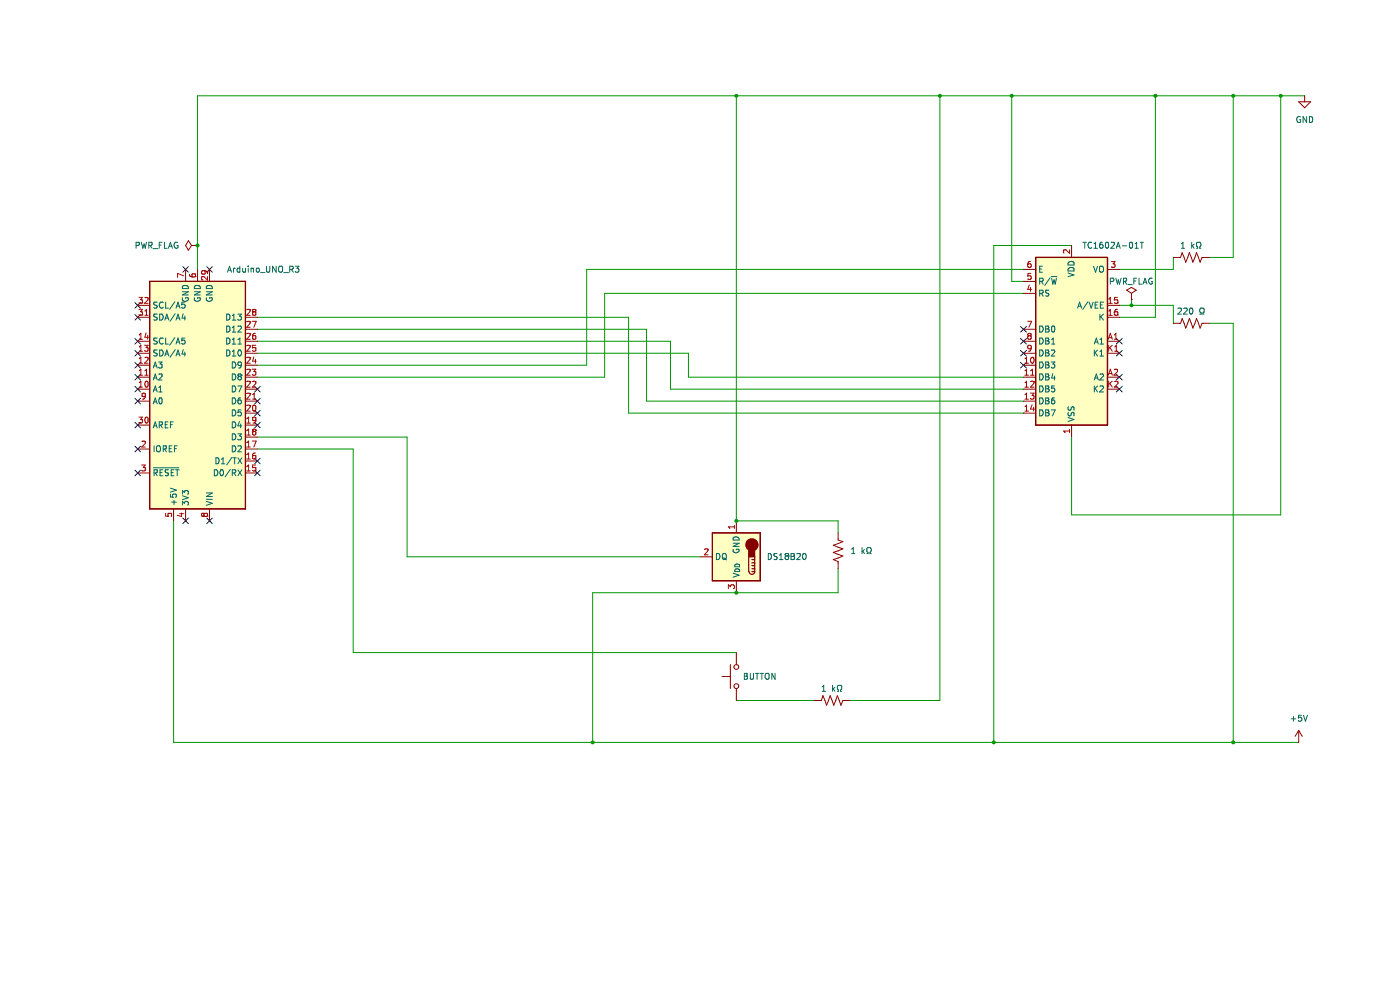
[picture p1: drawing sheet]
(kicad_sch (version 20230121) (generator eeschema)

 (paper "A4")

 (title_block
  (title "Temperature-LCD")
  (date "2026-02-24")
  (rev "1"))

 (lib_symbols
  (symbol "Device:R_US" (pin_numbers hide) (pin_names (offset 0)) (in_bom yes) (on_board yes)
   (property "Reference" "R" (at 2.54 0 90) (effects (font (size 1.27 1.27))))
   (property "Value" "R_US" (at -2.54 0 90) (effects (font (size 1.27 1.27))))
   (property "Footprint" "" (at 1.016 -0.254 90) (effects (font (size 1.27 1.27)) hide))
   (property "Datasheet" "~" (at 0 0 0) (effects (font (size 1.27 1.27)) hide))
   (symbol "R_US_0_1"
    (polyline (pts (xy 0 -2.286) (xy 0 -2.54)) (stroke (width 0) (type default)) (fill (type none)))
    (polyline (pts (xy 0 2.286) (xy 0 2.54)) (stroke (width 0) (type default)) (fill (type none)))
    (polyline (pts (xy 0 -0.762) (xy 1.016 -1.143) (xy 0 -1.524) (xy -1.016 -1.905) (xy 0 -2.286)) (stroke (width 0) (type default)) (fill (type none)))
    (polyline (pts (xy 0 0.762) (xy 1.016 0.381) (xy 0 0) (xy -1.016 -0.381) (xy 0 -0.762)) (stroke (width 0) (type default)) (fill (type none)))
    (polyline (pts (xy 0 2.286) (xy 1.016 1.905) (xy 0 1.524) (xy -1.016 1.143) (xy 0 0.762)) (stroke (width 0) (type default)) (fill (type none))))
   (symbol "R_US_1_1"
    (pin passive line (at 0 3.81 270) (length 1.27) (name "~" (effects (font (size 1.27 1.27)))) (number "1" (effects (font (size 1.27 1.27)))))
    (pin passive line (at 0 -3.81 90) (length 1.27) (name "~" (effects (font (size 1.27 1.27)))) (number "2" (effects (font (size 1.27 1.27)))))))
  (symbol "Display_Character:LCD-016N002L" (in_bom yes) (on_board yes)
   (property "Reference" "U" (at -6.35 18.796 0) (effects (font (size 1.27 1.27))))
   (property "Value" "LCD-016N002L" (at 8.636 18.796 0) (effects (font (size 1.27 1.27))))
   (property "Footprint" "Display:LCD-016N002L" (at 0.508 -23.368 0) (effects (font (size 1.27 1.27)) hide))
   (property "Datasheet" "http://www.vishay.com/docs/37299/37299.pdf" (at 12.7 -7.62 0) (effects (font (size 1.27 1.27)) hide))
   (symbol "LCD-016N002L_1_1"
    (rectangle (start -7.62 17.78) (end 7.62 -17.78) (stroke (width 0.254) (type default)) (fill (type background)))
    (pin power_in line (at 0 -20.32 90) (length 2.54) (name "VSS" (effects (font (size 1.27 1.27)))) (number "1" (effects (font (size 1.27 1.27)))))
    (pin bidirectional line (at -10.16 -5.08 0) (length 2.54) (name "DB3" (effects (font (size 1.27 1.27)))) (number "10" (effects (font (size 1.27 1.27)))))
    (pin bidirectional line (at -10.16 -7.62 0) (length 2.54) (name "DB4" (effects (font (size 1.27 1.27)))) (number "11" (effects (font (size 1.27 1.27)))))
    (pin bidirectional line (at -10.16 -10.16 0) (length 2.54) (name "DB5" (effects (font (size 1.27 1.27)))) (number "12" (effects (font (size 1.27 1.27)))))
    (pin bidirectional line (at -10.16 -12.7 0) (length 2.54) (name "DB6" (effects (font (size 1.27 1.27)))) (number "13" (effects (font (size 1.27 1.27)))))
    (pin bidirectional line (at -10.16 -15.24 0) (length 2.54) (name "DB7" (effects (font (size 1.27 1.27)))) (number "14" (effects (font (size 1.27 1.27)))))
    (pin power_in line (at 10.16 7.62 180) (length 2.54) (name "A/VEE" (effects (font (size 1.27 1.27)))) (number "15" (effects (font (size 1.27 1.27)))))
    (pin power_in line (at 10.16 5.08 180) (length 2.54) (name "K" (effects (font (size 1.27 1.27)))) (number "16" (effects (font (size 1.27 1.27)))))
    (pin power_in line (at 0 20.32 270) (length 2.54) (name "VDD" (effects (font (size 1.27 1.27)))) (number "2" (effects (font (size 1.27 1.27)))))
    (pin input line (at 10.16 15.24 180) (length 2.54) (name "VO" (effects (font (size 1.27 1.27)))) (number "3" (effects (font (size 1.27 1.27)))))
    (pin input line (at -10.16 10.16 0) (length 2.54) (name "RS" (effects (font (size 1.27 1.27)))) (number "4" (effects (font (size 1.27 1.27)))))
    (pin input line (at -10.16 12.7 0) (length 2.54) (name "R/~{W}" (effects (font (size 1.27 1.27)))) (number "5" (effects (font (size 1.27 1.27)))))
    (pin input line (at -10.16 15.24 0) (length 2.54) (name "E" (effects (font (size 1.27 1.27)))) (number "6" (effects (font (size 1.27 1.27)))))
    (pin bidirectional line (at -10.16 2.54 0) (length 2.54) (name "DB0" (effects (font (size 1.27 1.27)))) (number "7" (effects (font (size 1.27 1.27)))))
    (pin bidirectional line (at -10.16 0 0) (length 2.54) (name "DB1" (effects (font (size 1.27 1.27)))) (number "8" (effects (font (size 1.27 1.27)))))
    (pin bidirectional line (at -10.16 -2.54 0) (length 2.54) (name "DB2" (effects (font (size 1.27 1.27)))) (number "9" (effects (font (size 1.27 1.27)))))
    (pin power_in line (at 10.16 0 180) (length 2.54) (name "A1" (effects (font (size 1.27 1.27)))) (number "A1" (effects (font (size 1.27 1.27)))))
    (pin power_in line (at 10.16 -7.62 180) (length 2.54) (name "A2" (effects (font (size 1.27 1.27)))) (number "A2" (effects (font (size 1.27 1.27)))))
    (pin power_in line (at 10.16 -2.54 180) (length 2.54) (name "K1" (effects (font (size 1.27 1.27)))) (number "K1" (effects (font (size 1.27 1.27)))))
    (pin power_in line (at 10.16 -10.16 180) (length 2.54) (name "K2" (effects (font (size 1.27 1.27)))) (number "K2" (effects (font (size 1.27 1.27)))))))
  (symbol "MCU_Module:Arduino_UNO_R3" (in_bom yes) (on_board yes)
   (property "Reference" "A" (at -10.16 23.495 0) (effects (font (size 1.27 1.27)) (justify left bottom)))
   (property "Value" "Arduino_UNO_R3" (at 5.08 -26.67 0) (effects (font (size 1.27 1.27)) (justify left top)))
   (property "Footprint" "Module:Arduino_UNO_R3" (at 0 0 0) (effects (font (size 1.27 1.27) italic) hide))
   (property "Datasheet" "https://www.arduino.cc/en/Main/arduinoBoardUno" (at 0 0 0) (effects (font (size 1.27 1.27)) hide))
   (symbol "Arduino_UNO_R3_0_1"
    (rectangle (start -10.16 22.86) (end 10.16 -25.4) (stroke (width 0.254) (type default)) (fill (type background))))
   (symbol "Arduino_UNO_R3_1_1"
    (pin no_connect line (at -10.16 -20.32 0) (length 2.54) hide (name "NC" (effects (font (size 1.27 1.27)))) (number "1" (effects (font (size 1.27 1.27)))))
    (pin bidirectional line (at 12.7 -2.54 180) (length 2.54) (name "A1" (effects (font (size 1.27 1.27)))) (number "10" (effects (font (size 1.27 1.27)))))
    (pin bidirectional line (at 12.7 -5.08 180) (length 2.54) (name "A2" (effects (font (size 1.27 1.27)))) (number "11" (effects (font (size 1.27 1.27)))))
    (pin bidirectional line (at 12.7 -7.62 180) (length 2.54) (name "A3" (effects (font (size 1.27 1.27)))) (number "12" (effects (font (size 1.27 1.27)))))
    (pin bidirectional line (at 12.7 -10.16 180) (length 2.54) (name "SDA/A4" (effects (font (size 1.27 1.27)))) (number "13" (effects (font (size 1.27 1.27)))))
    (pin bidirectional line (at 12.7 -12.7 180) (length 2.54) (name "SCL/A5" (effects (font (size 1.27 1.27)))) (number "14" (effects (font (size 1.27 1.27)))))
    (pin bidirectional line (at -12.7 15.24 0) (length 2.54) (name "D0/RX" (effects (font (size 1.27 1.27)))) (number "15" (effects (font (size 1.27 1.27)))))
    (pin bidirectional line (at -12.7 12.7 0) (length 2.54) (name "D1/TX" (effects (font (size 1.27 1.27)))) (number "16" (effects (font (size 1.27 1.27)))))
    (pin bidirectional line (at -12.7 10.16 0) (length 2.54) (name "D2" (effects (font (size 1.27 1.27)))) (number "17" (effects (font (size 1.27 1.27)))))
    (pin bidirectional line (at -12.7 7.62 0) (length 2.54) (name "D3" (effects (font (size 1.27 1.27)))) (number "18" (effects (font (size 1.27 1.27)))))
    (pin bidirectional line (at -12.7 5.08 0) (length 2.54) (name "D4" (effects (font (size 1.27 1.27)))) (number "19" (effects (font (size 1.27 1.27)))))
    (pin output line (at 12.7 10.16 180) (length 2.54) (name "IOREF" (effects (font (size 1.27 1.27)))) (number "2" (effects (font (size 1.27 1.27)))))
    (pin bidirectional line (at -12.7 2.54 0) (length 2.54) (name "D5" (effects (font (size 1.27 1.27)))) (number "20" (effects (font (size 1.27 1.27)))))
    (pin bidirectional line (at -12.7 0 0) (length 2.54) (name "D6" (effects (font (size 1.27 1.27)))) (number "21" (effects (font (size 1.27 1.27)))))
    (pin bidirectional line (at -12.7 -2.54 0) (length 2.54) (name "D7" (effects (font (size 1.27 1.27)))) (number "22" (effects (font (size 1.27 1.27)))))
    (pin bidirectional line (at -12.7 -5.08 0) (length 2.54) (name "D8" (effects (font (size 1.27 1.27)))) (number "23" (effects (font (size 1.27 1.27)))))
    (pin bidirectional line (at -12.7 -7.62 0) (length 2.54) (name "D9" (effects (font (size 1.27 1.27)))) (number "24" (effects (font (size 1.27 1.27)))))
    (pin bidirectional line (at -12.7 -10.16 0) (length 2.54) (name "D10" (effects (font (size 1.27 1.27)))) (number "25" (effects (font (size 1.27 1.27)))))
    (pin bidirectional line (at -12.7 -12.7 0) (length 2.54) (name "D11" (effects (font (size 1.27 1.27)))) (number "26" (effects (font (size 1.27 1.27)))))
    (pin bidirectional line (at -12.7 -15.24 0) (length 2.54) (name "D12" (effects (font (size 1.27 1.27)))) (number "27" (effects (font (size 1.27 1.27)))))
    (pin bidirectional line (at -12.7 -17.78 0) (length 2.54) (name "D13" (effects (font (size 1.27 1.27)))) (number "28" (effects (font (size 1.27 1.27)))))
    (pin power_in line (at -2.54 -27.94 90) (length 2.54) (name "GND" (effects (font (size 1.27 1.27)))) (number "29" (effects (font (size 1.27 1.27)))))
    (pin input line (at 12.7 15.24 180) (length 2.54) (name "~{RESET}" (effects (font (size 1.27 1.27)))) (number "3" (effects (font (size 1.27 1.27)))))
    (pin input line (at 12.7 5.08 180) (length 2.54) (name "AREF" (effects (font (size 1.27 1.27)))) (number "30" (effects (font (size 1.27 1.27)))))
    (pin bidirectional line (at 12.7 -17.78 180) (length 2.54) (name "SDA/A4" (effects (font (size 1.27 1.27)))) (number "31" (effects (font (size 1.27 1.27)))))
    (pin bidirectional line (at 12.7 -20.32 180) (length 2.54) (name "SCL/A5" (effects (font (size 1.27 1.27)))) (number "32" (effects (font (size 1.27 1.27)))))
    (pin power_out line (at 2.54 25.4 270) (length 2.54) (name "3V3" (effects (font (size 1.27 1.27)))) (number "4" (effects (font (size 1.27 1.27)))))
    (pin power_out line (at 5.08 25.4 270) (length 2.54) (name "+5V" (effects (font (size 1.27 1.27)))) (number "5" (effects (font (size 1.27 1.27)))))
    (pin power_in line (at 0 -27.94 90) (length 2.54) (name "GND" (effects (font (size 1.27 1.27)))) (number "6" (effects (font (size 1.27 1.27)))))
    (pin power_in line (at 2.54 -27.94 90) (length 2.54) (name "GND" (effects (font (size 1.27 1.27)))) (number "7" (effects (font (size 1.27 1.27)))))
    (pin power_in line (at -2.54 25.4 270) (length 2.54) (name "VIN" (effects (font (size 1.27 1.27)))) (number "8" (effects (font (size 1.27 1.27)))))
    (pin bidirectional line (at 12.7 0 180) (length 2.54) (name "A0" (effects (font (size 1.27 1.27)))) (number "9" (effects (font (size 1.27 1.27)))))))
  (symbol "Sensor_Temperature:DS1821C" (in_bom yes) (on_board yes)
   (property "Reference" "U" (at -3.81 6.35 0) (effects (font (size 1.27 1.27))))
   (property "Value" "DS1821C" (at 6.35 6.35 0) (effects (font (size 1.27 1.27))))
   (property "Footprint" "Package_TO_SOT_THT:TO-92_Inline" (at -25.4 -6.35 0) (effects (font (size 1.27 1.27)) hide))
   (property "Datasheet" "http://datasheets.maximintegrated.com/en/ds/DS1821.pdf" (at -3.81 6.35 0) (effects (font (size 1.27 1.27)) hide))
   (symbol "DS1821C_0_1"
    (rectangle (start -5.08 5.08) (end 5.08 -5.08) (stroke (width 0.254) (type default)) (fill (type background)))
    (circle (center -3.302 -2.54) (radius 1.27) (stroke (width 0.254) (type default)) (fill (type outline)))
    (rectangle (start -2.667 -1.905) (end -3.937 0) (stroke (width 0.254) (type default)) (fill (type outline)))
    (arc (start -2.667 3.175) (mid -3.302 3.8073) (end -3.937 3.175) (stroke (width 0.254) (type default)) (fill (type none)))
    (polyline (pts (xy -3.937 0.635) (xy -3.302 0.635)) (stroke (width 0.254) (type default)) (fill (type none)))
    (polyline (pts (xy -3.937 1.27) (xy -3.302 1.27)) (stroke (width 0.254) (type default)) (fill (type none)))
    (polyline (pts (xy -3.937 1.905) (xy -3.302 1.905)) (stroke (width 0.254) (type default)) (fill (type none)))
    (polyline (pts (xy -3.937 2.54) (xy -3.302 2.54)) (stroke (width 0.254) (type default)) (fill (type none)))
    (polyline (pts (xy -3.937 3.175) (xy -3.937 0)) (stroke (width 0.254) (type default)) (fill (type none)))
    (polyline (pts (xy -3.937 3.175) (xy -3.302 3.175)) (stroke (width 0.254) (type default)) (fill (type none)))
    (polyline (pts (xy -2.667 3.175) (xy -2.667 0)) (stroke (width 0.254) (type default)) (fill (type none))))
   (symbol "DS1821C_1_1"
    (pin power_in line (at 0 -7.62 90) (length 2.54) (name "GND" (effects (font (size 1.27 1.27)))) (number "1" (effects (font (size 1.27 1.27)))))
    (pin bidirectional line (at 7.62 0 180) (length 2.54) (name "DQ" (effects (font (size 1.27 1.27)))) (number "2" (effects (font (size 1.27 1.27)))))
    (pin power_in line (at 0 7.62 270) (length 2.54) (name "V_{DD}" (effects (font (size 1.27 1.27)))) (number "3" (effects (font (size 1.27 1.27)))))))
  (symbol "Switch:SW_Push" (pin_numbers hide) (pin_names (offset 1.016) hide) (in_bom yes) (on_board yes)
   (property "Reference" "SW" (at 1.27 2.54 0) (effects (font (size 1.27 1.27)) (justify left)))
   (property "Value" "SW_Push" (at 0 -1.524 0) (effects (font (size 1.27 1.27))))
   (property "Footprint" "" (at 0 5.08 0) (effects (font (size 1.27 1.27)) hide))
   (property "Datasheet" "~" (at 0 5.08 0) (effects (font (size 1.27 1.27)) hide))
   (symbol "SW_Push_0_1"
    (circle (center -2.032 0) (radius 0.508) (stroke (width 0) (type default)) (fill (type none)))
    (polyline (pts (xy 0 1.27) (xy 0 3.048)) (stroke (width 0) (type default)) (fill (type none)))
    (polyline (pts (xy 2.54 1.27) (xy -2.54 1.27)) (stroke (width 0) (type default)) (fill (type none)))
    (circle (center 2.032 0) (radius 0.508) (stroke (width 0) (type default)) (fill (type none)))
    (pin passive line (at -5.08 0 0) (length 2.54) (name "1" (effects (font (size 1.27 1.27)))) (number "1" (effects (font (size 1.27 1.27)))))
    (pin passive line (at 5.08 0 180) (length 2.54) (name "2" (effects (font (size 1.27 1.27)))) (number "2" (effects (font (size 1.27 1.27)))))))
  (symbol "power:+5V" (power) (pin_names (offset 0)) (in_bom yes) (on_board yes)
   (property "Reference" "#PWR" (at 0 -3.81 0) (effects (font (size 1.27 1.27)) hide))
   (property "Value" "+5V" (at 0 3.556 0) (effects (font (size 1.27 1.27))))
   (property "Footprint" "" (at 0 0 0) (effects (font (size 1.27 1.27)) hide))
   (property "Datasheet" "" (at 0 0 0) (effects (font (size 1.27 1.27)) hide))
   (symbol "+5V_0_1"
    (polyline (pts (xy -0.762 1.27) (xy 0 2.54)) (stroke (width 0) (type default)) (fill (type none)))
    (polyline (pts (xy 0 0) (xy 0 2.54)) (stroke (width 0) (type default)) (fill (type none)))
    (polyline (pts (xy 0 2.54) (xy 0.762 1.27)) (stroke (width 0) (type default)) (fill (type none))))
   (symbol "+5V_1_1"
    (pin power_in line (at 0 0 90) (length 0) hide (name "+5V" (effects (font (size 1.27 1.27)))) (number "1" (effects (font (size 1.27 1.27)))))))
  (symbol "power:GND" (power) (pin_names (offset 0)) (in_bom yes) (on_board yes)
   (property "Reference" "#PWR" (at 0 -6.35 0) (effects (font (size 1.27 1.27)) hide))
   (property "Value" "GND" (at 0 -3.81 0) (effects (font (size 1.27 1.27))))
   (property "Footprint" "" (at 0 0 0) (effects (font (size 1.27 1.27)) hide))
   (property "Datasheet" "" (at 0 0 0) (effects (font (size 1.27 1.27)) hide))
   (symbol "GND_0_1"
    (polyline (pts (xy 0 0) (xy 0 -1.27) (xy 1.27 -1.27) (xy 0 -2.54) (xy -1.27 -1.27) (xy 0 -1.27)) (stroke (width 0) (type default)) (fill (type none))))
   (symbol "GND_1_1"
    (pin power_in line (at 0 0 270) (length 0) hide (name "GND" (effects (font (size 1.27 1.27)))) (number "1" (effects (font (size 1.27 1.27)))))))
  (symbol "power:PWR_FLAG" (power) (pin_numbers hide) (pin_names (offset 0) hide) (in_bom yes) (on_board yes)
   (property "Reference" "#FLG" (at 0 1.905 0) (effects (font (size 1.27 1.27)) hide))
   (property "Value" "PWR_FLAG" (at 0 3.81 0) (effects (font (size 1.27 1.27))))
   (property "Footprint" "" (at 0 0 0) (effects (font (size 1.27 1.27)) hide))
   (property "Datasheet" "~" (at 0 0 0) (effects (font (size 1.27 1.27)) hide))
   (symbol "PWR_FLAG_0_0"
    (pin power_out line (at 0 0 90) (length 0) (name "pwr" (effects (font (size 1.27 1.27)))) (number "1" (effects (font (size 1.27 1.27))))))
   (symbol "PWR_FLAG_0_1"
    (polyline (pts (xy 0 0) (xy 0 1.27) (xy -1.016 1.905) (xy 0 2.54) (xy 1.016 1.905) (xy 0 1.27)) (stroke (width 0) (type default)) (fill (type none))))))

 (junction (at 199.39 20.32) (diameter 0) (color 0 0 0 0))
 (junction (at 245.11 20.32) (diameter 0) (color 0 0 0 0))
 (junction (at 261.62 157.48) (diameter 0) (color 0 0 0 0))
 (junction (at 271.78 20.32) (diameter 0) (color 0 0 0 0))
 (junction (at 261.62 20.32) (diameter 0) (color 0 0 0 0))
 (junction (at 156.21 20.32) (diameter 0) (color 0 0 0 0))
 (junction (at 210.82 157.48) (diameter 0) (color 0 0 0 0))
 (junction (at 240.03 64.77) (diameter 0) (color 0 0 0 0))
 (junction (at 125.73 157.48) (diameter 0) (color 0 0 0 0))
 (junction (at 156.21 110.49) (diameter 0) (color 0 0 0 0))
 (junction (at 156.21 125.73) (diameter 0) (color 0 0 0 0))
 (junction (at 214.63 20.32) (diameter 0) (color 0 0 0 0))
 (junction (at 41.91 52.07) (diameter 0) (color 0 0 0 0))

 (no_connect (at 217.17 74.93))
 (no_connect (at 54.61 90.17))
 (no_connect (at 237.49 74.93))
 (no_connect (at 39.37 57.15))
 (no_connect (at 29.21 100.33))
 (no_connect (at 237.49 72.39))
 (no_connect (at 44.45 110.49))
 (no_connect (at 29.21 77.47))
 (no_connect (at 29.21 74.93))
 (no_connect (at 29.21 64.77))
 (no_connect (at 54.61 97.79))
 (no_connect (at 29.21 82.55))
 (no_connect (at 29.21 67.31))
 (no_connect (at 54.61 85.09))
 (no_connect (at 237.49 82.55))
 (no_connect (at 29.21 72.39))
 (no_connect (at 54.61 82.55))
 (no_connect (at 54.61 100.33))
 (no_connect (at 54.61 87.63))
 (no_connect (at 39.37 110.49))
 (no_connect (at 29.21 95.25))
 (no_connect (at 217.17 69.85))
 (no_connect (at 29.21 90.17))
 (no_connect (at 217.17 72.39))
 (no_connect (at 29.21 85.09))
 (no_connect (at 29.21 80.01))
 (no_connect (at 237.49 80.01))
 (no_connect (at 44.45 57.15))
 (no_connect (at 217.17 77.47))

 (wire (pts (xy 256.54 68.58) (xy 261.62 68.58)) (stroke (width 0) (type default)))
 (wire (pts (xy 142.24 82.55) (xy 217.17 82.55)) (stroke (width 0) (type default)))
 (wire (pts (xy 54.61 69.85) (xy 137.16 69.85)) (stroke (width 0) (type default)))
 (wire (pts (xy 261.62 54.61) (xy 261.62 20.32)) (stroke (width 0) (type default)))
 (wire (pts (xy 271.78 109.22) (xy 271.78 20.32)) (stroke (width 0) (type default)))
 (wire (pts (xy 227.33 92.71) (xy 227.33 109.22)) (stroke (width 0) (type default)))
 (wire (pts (xy 86.36 92.71) (xy 86.36 118.11)) (stroke (width 0) (type default)))
 (wire (pts (xy 74.93 95.25) (xy 74.93 138.43)) (stroke (width 0) (type default)))
 (wire (pts (xy 177.8 110.49) (xy 156.21 110.49)) (stroke (width 0) (type default)))
 (wire (pts (xy 156.21 148.59) (xy 172.72 148.59)) (stroke (width 0) (type default)))
 (wire (pts (xy 156.21 20.32) (xy 156.21 110.49)) (stroke (width 0) (type default)))
 (wire (pts (xy 237.49 64.77) (xy 240.03 64.77)) (stroke (width 0) (type default)))
 (wire (pts (xy 180.34 148.59) (xy 199.39 148.59)) (stroke (width 0) (type default)))
 (wire (pts (xy 54.61 72.39) (xy 142.24 72.39)) (stroke (width 0) (type default)))
 (wire (pts (xy 54.61 95.25) (xy 74.93 95.25)) (stroke (width 0) (type default)))
 (wire (pts (xy 54.61 77.47) (xy 124.46 77.47)) (stroke (width 0) (type default)))
 (wire (pts (xy 54.61 67.31) (xy 133.35 67.31)) (stroke (width 0) (type default)))
 (wire (pts (xy 217.17 59.69) (xy 214.63 59.69)) (stroke (width 0) (type default)))
 (wire (pts (xy 248.92 64.77) (xy 248.92 68.58)) (stroke (width 0) (type default)))
 (wire (pts (xy 240.03 64.77) (xy 248.92 64.77)) (stroke (width 0) (type default)))
 (wire (pts (xy 214.63 59.69) (xy 214.63 20.32)) (stroke (width 0) (type default)))
 (wire (pts (xy 271.78 20.32) (xy 276.86 20.32)) (stroke (width 0) (type default)))
 (wire (pts (xy 227.33 109.22) (xy 271.78 109.22)) (stroke (width 0) (type default)))
 (wire (pts (xy 36.83 157.48) (xy 125.73 157.48)) (stroke (width 0) (type default)))
 (wire (pts (xy 245.11 67.31) (xy 245.11 20.32)) (stroke (width 0) (type default)))
 (wire (pts (xy 199.39 148.59) (xy 199.39 20.32)) (stroke (width 0) (type default)))
 (wire (pts (xy 177.8 113.03) (xy 177.8 110.49)) (stroke (width 0) (type default)))
 (wire (pts (xy 41.91 20.32) (xy 41.91 52.07)) (stroke (width 0) (type default)))
 (wire (pts (xy 210.82 157.48) (xy 261.62 157.48)) (stroke (width 0) (type default)))
 (wire (pts (xy 128.27 62.23) (xy 217.17 62.23)) (stroke (width 0) (type default)))
 (wire (pts (xy 240.03 63.5) (xy 240.03 64.77)) (stroke (width 0) (type default)))
 (wire (pts (xy 137.16 85.09) (xy 217.17 85.09)) (stroke (width 0) (type default)))
 (wire (pts (xy 256.54 54.61) (xy 261.62 54.61)) (stroke (width 0) (type default)))
 (wire (pts (xy 133.35 87.63) (xy 217.17 87.63)) (stroke (width 0) (type default)))
 (wire (pts (xy 124.46 77.47) (xy 124.46 57.15)) (stroke (width 0) (type default)))
 (wire (pts (xy 245.11 20.32) (xy 261.62 20.32)) (stroke (width 0) (type default)))
 (wire (pts (xy 156.21 125.73) (xy 177.8 125.73)) (stroke (width 0) (type default)))
 (wire (pts (xy 237.49 67.31) (xy 245.11 67.31)) (stroke (width 0) (type default)))
 (wire (pts (xy 142.24 72.39) (xy 142.24 82.55)) (stroke (width 0) (type default)))
 (wire (pts (xy 128.27 80.01) (xy 128.27 62.23)) (stroke (width 0) (type default)))
 (wire (pts (xy 146.05 74.93) (xy 146.05 80.01)) (stroke (width 0) (type default)))
 (wire (pts (xy 156.21 20.32) (xy 199.39 20.32)) (stroke (width 0) (type default)))
 (wire (pts (xy 36.83 110.49) (xy 36.83 157.48)) (stroke (width 0) (type default)))
 (wire (pts (xy 210.82 52.07) (xy 210.82 157.48)) (stroke (width 0) (type default)))
 (wire (pts (xy 261.62 157.48) (xy 275.59 157.48)) (stroke (width 0) (type default)))
 (wire (pts (xy 137.16 69.85) (xy 137.16 85.09)) (stroke (width 0) (type default)))
 (wire (pts (xy 54.61 80.01) (xy 128.27 80.01)) (stroke (width 0) (type default)))
 (wire (pts (xy 199.39 20.32) (xy 214.63 20.32)) (stroke (width 0) (type default)))
 (wire (pts (xy 124.46 57.15) (xy 217.17 57.15)) (stroke (width 0) (type default)))
 (wire (pts (xy 146.05 80.01) (xy 217.17 80.01)) (stroke (width 0) (type default)))
 (wire (pts (xy 227.33 52.07) (xy 210.82 52.07)) (stroke (width 0) (type default)))
 (wire (pts (xy 177.8 125.73) (xy 177.8 120.65)) (stroke (width 0) (type default)))
 (wire (pts (xy 54.61 92.71) (xy 86.36 92.71)) (stroke (width 0) (type default)))
 (wire (pts (xy 74.93 138.43) (xy 156.21 138.43)) (stroke (width 0) (type default)))
 (wire (pts (xy 125.73 125.73) (xy 125.73 157.48)) (stroke (width 0) (type default)))
 (wire (pts (xy 86.36 118.11) (xy 148.59 118.11)) (stroke (width 0) (type default)))
 (wire (pts (xy 248.92 57.15) (xy 248.92 54.61)) (stroke (width 0) (type default)))
 (wire (pts (xy 237.49 57.15) (xy 248.92 57.15)) (stroke (width 0) (type default)))
 (wire (pts (xy 41.91 20.32) (xy 156.21 20.32)) (stroke (width 0) (type default)))
 (wire (pts (xy 261.62 20.32) (xy 271.78 20.32)) (stroke (width 0) (type default)))
 (wire (pts (xy 156.21 125.73) (xy 125.73 125.73)) (stroke (width 0) (type default)))
 (wire (pts (xy 214.63 20.32) (xy 245.11 20.32)) (stroke (width 0) (type default)))
 (wire (pts (xy 261.62 68.58) (xy 261.62 157.48)) (stroke (width 0) (type default)))
 (wire (pts (xy 54.61 74.93) (xy 146.05 74.93)) (stroke (width 0) (type default)))
 (wire (pts (xy 133.35 67.31) (xy 133.35 87.63)) (stroke (width 0) (type default)))
 (wire (pts (xy 41.91 52.07) (xy 41.91 57.15)) (stroke (width 0) (type default)))
 (wire (pts (xy 125.73 157.48) (xy 210.82 157.48)) (stroke (width 0) (type default)))

 (symbol (lib_id "Device:R_US") (at 177.8 116.84 0) (unit 1) (in_bom yes) (on_board yes) (dnp no)
  (property "Reference" "R2" (at 180.34 115.57 0) (effects (font (size 1.27 1.27)) (justify left) hide))
  (property "Value" "1 kΩ" (at 180.34 116.84 0) (effects (font (size 1.27 1.27)) (justify left)))
  (property "Footprint" "" (at 178.816 117.094 90) (effects (font (size 1.27 1.27)) hide))
  (property "Datasheet" "~" (at 177.8 116.84 0) (effects (font (size 1.27 1.27)) hide)) (pin "2") (pin "1"))

 (symbol (lib_id "power:+5V") (at 275.59 157.48 0) (unit 1) (in_bom yes) (on_board yes) (dnp no) (fields_autoplaced)
  (property "Reference" "#PWR02" (at 275.59 161.29 0) (effects (font (size 1.27 1.27)) hide))
  (property "Value" "+5V" (at 275.59 152.4 0) (effects (font (size 1.27 1.27))))
  (property "Footprint" "" (at 275.59 157.48 0) (effects (font (size 1.27 1.27)) hide))
  (property "Datasheet" "" (at 275.59 157.48 0) (effects (font (size 1.27 1.27)) hide)) (pin "1"))

 (symbol (lib_id "Device:R_US") (at 176.53 148.59 90) (unit 1) (in_bom yes) (on_board yes) (dnp no)
  (property "Reference" "R1" (at 176.53 142.24 90) (effects (font (size 1.27 1.27)) hide))
  (property "Value" "1 kΩ" (at 176.53 146.05 90) (effects (font (size 1.27 1.27))))
  (property "Footprint" "" (at 176.784 147.574 90) (effects (font (size 1.27 1.27)) hide))
  (property "Datasheet" "~" (at 176.53 148.59 0) (effects (font (size 1.27 1.27)) hide)) (pin "2") (pin "1"))

 (symbol (lib_id "power:PWR_FLAG") (at 240.03 63.5 0) (unit 1) (in_bom yes) (on_board yes) (dnp no)
  (property "Reference" "#FLG02" (at 240.03 61.595 0) (effects (font (size 1.27 1.27)) hide))
  (property "Value" "PWR_FLAG" (at 240.03 59.69 0) (effects (font (size 1.27 1.27))))
  (property "Footprint" "" (at 240.03 63.5 0) (effects (font (size 1.27 1.27)) hide))
  (property "Datasheet" "~" (at 240.03 63.5 0) (effects (font (size 1.27 1.27)) hide)) (pin "1"))

 (symbol (lib_id "Switch:SW_Push") (at 156.21 143.51 90) (unit 1) (in_bom yes) (on_board yes) (dnp no)
  (property "Reference" "SW1" (at 157.48 142.24 90) (effects (font (size 1.27 1.27)) (justify right) hide))
  (property "Value" "BUTTON" (at 157.48 143.51 90) (effects (font (size 1.27 1.27)) (justify right)))
  (property "Footprint" "" (at 151.13 143.51 0) (effects (font (size 1.27 1.27)) hide))
  (property "Datasheet" "~" (at 151.13 143.51 0) (effects (font (size 1.27 1.27)) hide)) (pin "1") (pin "2"))

 (symbol (lib_id "Device:R_US") (at 252.73 54.61 90) (unit 1) (in_bom yes) (on_board yes) (dnp no)
  (property "Reference" "R3" (at 252.73 48.26 90) (effects (font (size 1.27 1.27)) hide))
  (property "Value" "1 kΩ" (at 252.73 52.07 90) (effects (font (size 1.27 1.27))))
  (property "Footprint" "" (at 252.984 53.594 90) (effects (font (size 1.27 1.27)) hide))
  (property "Datasheet" "~" (at 252.73 54.61 0) (effects (font (size 1.27 1.27)) hide)) (pin "1") (pin "2"))

 (symbol (lib_id "Device:R_US") (at 252.73 68.58 90) (unit 1) (in_bom yes) (on_board yes) (dnp no)
  (property "Reference" "R4" (at 252.73 62.23 90) (effects (font (size 1.27 1.27)) hide))
  (property "Value" "220 Ω" (at 252.73 66.04 90) (effects (font (size 1.27 1.27))))
  (property "Footprint" "" (at 252.984 67.564 90) (effects (font (size 1.27 1.27)) hide))
  (property "Datasheet" "~" (at 252.73 68.58 0) (effects (font (size 1.27 1.27)) hide)) (pin "1") (pin "2"))

 (symbol (lib_id "Sensor_Temperature:DS1821C") (at 156.21 118.11 180) (unit 1) (in_bom yes) (on_board yes) (dnp no)
  (property "Reference" "U2" (at 162.56 116.84 0) (effects (font (size 1.27 1.27)) (justify right) hide))
  (property "Value" "DS18B20" (at 162.56 118.11 0) (effects (font (size 1.27 1.27)) (justify right)))
  (property "Footprint" "Package_TO_SOT_THT:TO-92_Inline" (at 181.61 111.76 0) (effects (font (size 1.27 1.27)) hide))
  (property "Datasheet" "http://datasheets.maximintegrated.com/en/ds/DS1821.pdf" (at 160.02 124.46 0) (effects (font (size 1.27 1.27)) hide)) (pin "1") (pin "3") (pin "2"))

 (symbol (lib_id "power:GND") (at 276.86 20.32 0) (unit 1) (in_bom yes) (on_board yes) (dnp no) (fields_autoplaced)
  (property "Reference" "#PWR01" (at 276.86 26.67 0) (effects (font (size 1.27 1.27)) hide))
  (property "Value" "GND" (at 276.86 25.4 0) (effects (font (size 1.27 1.27))))
  (property "Footprint" "" (at 276.86 20.32 0) (effects (font (size 1.27 1.27)) hide))
  (property "Datasheet" "" (at 276.86 20.32 0) (effects (font (size 1.27 1.27)) hide)) (pin "1"))

 (symbol (lib_id "Display_Character:LCD-016N002L") (at 227.33 72.39 0) (unit 1) (in_bom yes) (on_board yes) (dnp no) (fields_autoplaced)
  (property "Reference" "U1" (at 229.5241 49.53 0) (effects (font (size 1.27 1.27)) (justify left) hide))
  (property "Value" "TC1602A-01T" (at 229.5241 52.07 0) (effects (font (size 1.27 1.27)) (justify left)))
  (property "Footprint" "Display:TC1602A-01T" (at 227.838 95.758 0) (effects (font (size 1.27 1.27)) hide))
  (property "Datasheet" "http://www.vishay.com/docs/37299/37299.pdf" (at 240.03 80.01 0) (effects (font (size 1.27 1.27)) hide)) (pin "6") (pin "K2") (pin "8") (pin "A1") (pin "1") (pin "11") (pin "7") (pin "K1") (pin "12") (pin "2") (pin "A2") (pin "14") (pin "4") (pin "10") (pin "5") (pin "13") (pin "9") (pin "16") (pin "15") (pin "3"))

 (symbol (lib_id "power:PWR_FLAG") (at 41.91 52.07 90) (unit 1) (in_bom yes) (on_board yes) (dnp no) (fields_autoplaced)
  (property "Reference" "#FLG01" (at 40.005 52.07 0) (effects (font (size 1.27 1.27)) hide))
  (property "Value" "PWR_FLAG" (at 38.1 52.07 90) (effects (font (size 1.27 1.27)) (justify left)))
  (property "Footprint" "" (at 41.91 52.07 0) (effects (font (size 1.27 1.27)) hide))
  (property "Datasheet" "~" (at 41.91 52.07 0) (effects (font (size 1.27 1.27)) hide)) (pin "1"))

 (symbol (lib_id "MCU_Module:Arduino_UNO_R3") (at 41.91 85.09 180) (unit 1) (in_bom yes) (on_board yes) (dnp no) (fields_autoplaced)
  (property "Reference" "A1" (at 48.0761 54.61 0) (effects (font (size 1.27 1.27)) (justify right) hide))
  (property "Value" "Arduino_UNO_R3" (at 48.0761 57.15 0) (effects (font (size 1.27 1.27)) (justify right)))
  (property "Footprint" "Module:Arduino_UNO_R3" (at 41.91 85.09 0) (effects (font (size 1.27 1.27) italic) hide))
  (property "Datasheet" "https://www.arduino.cc/en/Main/arduinoBoardUno" (at 41.91 85.09 0) (effects (font (size 1.27 1.27)) hide)) (pin "2") (pin "24") (pin "25") (pin "8") (pin "22") (pin "30") (pin "3") (pin "7") (pin "18") (pin "1") (pin "4") (pin "26") (pin "6") (pin "28") (pin "31") (pin "12") (pin "13") (pin "20") (pin "29") (pin "9") (pin "16") (pin "17") (pin "14") (pin "23") (pin "19") (pin "11") (pin "10") (pin "5") (pin "21") (pin "27") (pin "32") (pin "15"))

 (sheet_instances (path "" (page "1"))))
